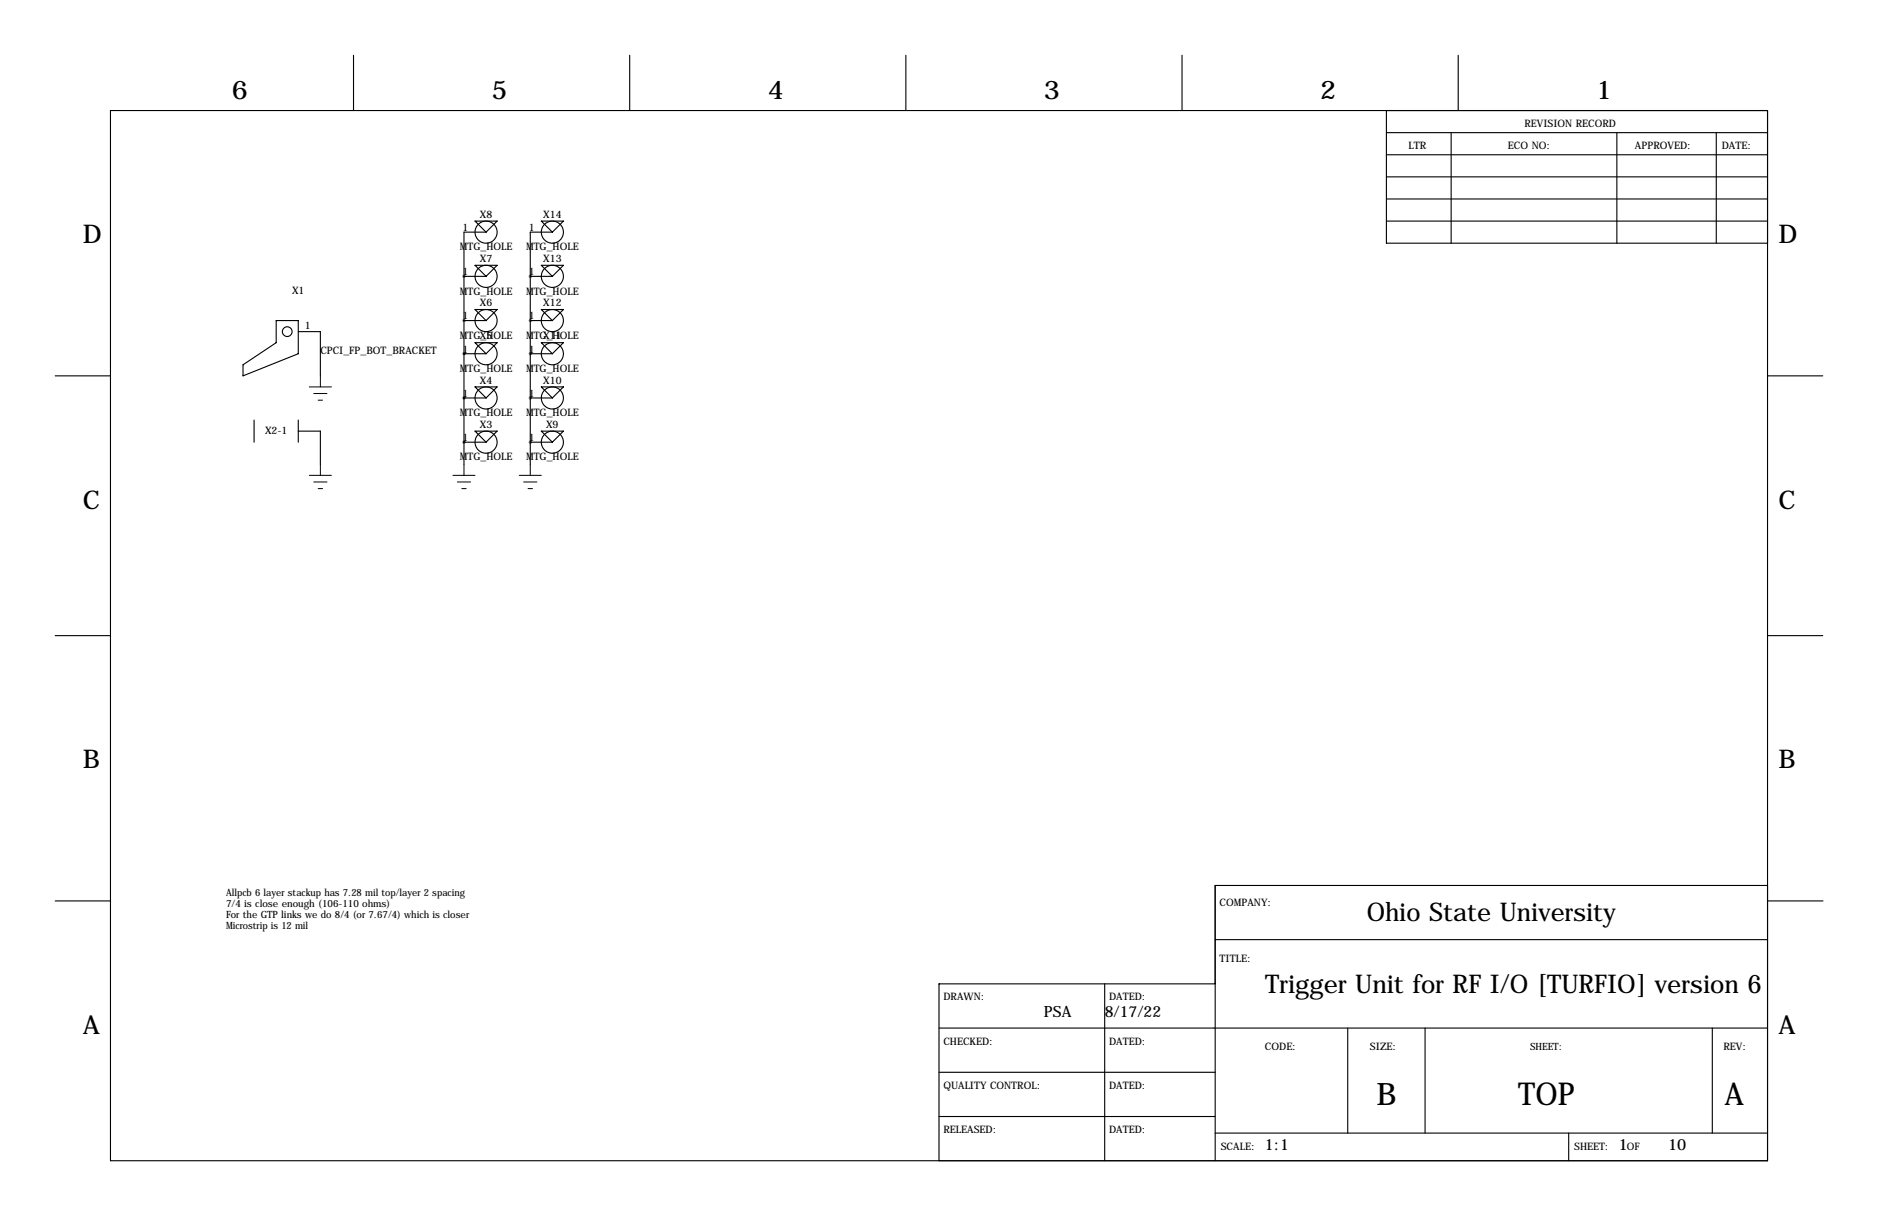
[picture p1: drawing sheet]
<svg xmlns="http://www.w3.org/2000/svg" width="432mm" height="279mm" viewBox="0 0 432 279" stroke-linecap="round" stroke-linejoin="round" font-family="sans-serif">
<g fill="none" stroke="#000" stroke-width=".25">
<path d="M81.3 12.7v12.7M144.8 12.7v12.7M208.3 12.7v12.7M271.8 12.7v12.7M335.3 12.7v12.7M25.4 25.4h381v241.3h-381zM318.8 30.5h87.6M318.8 35.6h87.6M318.8 25.4v30.5h87.6M333.7 30.5v25.4M371.8 30.5v25.4M394.6 30.5v25.4"/>
<path d="M109.2 50.8h5.1l-2.5 2.5zM111.8 53.3h-5.1v53.4M124.5 50.8h5l-2.5 2.5zM127 53.3h-5.1v53.4M318.8 45.7h87.6M318.8 50.8h87.6M318.8 40.6h87.6M63.5 73.7h5.1v7.6l-12.7 5.1v-2.6l7.6-5.1zM68.6 76.2h5.1v10.2M106.7 73.7h.1M106.7 63.5h.1M106.7 73.7h5.1"/>
<path d="M106.7 63.5h5.1M109.2 78.7h5.1l-2.5 2.6zM109.2 71.1h5.1l-2.5 2.6zM109.2 61h5.1l-2.5 2.5zM121.9 73.7h.1M121.9 63.5h.1M121.9 73.7h5.1M121.9 63.5h5.1M124.5 78.7h5l-2.5 2.6zM124.5 71.1h5l-2.5 2.6zM124.5 61h5l-2.5 2.5zM12.7 86.4h12.7"/>
<path d="M58.4 96.5v5.1M68.6 96.5v5.1M68.6 99.1h5.1v7.6M106.7 81.3h.1M106.7 91.4h.1M106.7 91.4h5.1M106.7 81.3h5.1M109.2 99.1h5.1l-2.5 2.5zM109.2 88.9h5.1l-2.5 2.5zM121.9 81.3h.1M121.9 91.4h.1M121.9 91.4h5.1"/>
<path d="M121.9 81.3h5.1M124.5 99.1h5l-2.5 2.5zM124.5 88.9h5l-2.5 2.5zM406.4 86.4h12.7M106.7 101.6h.1M106.7 101.6h5.1M121.9 101.6h.1M121.9 101.6h5.1M12.7 146h12.7M406.4 146h12.7M12.7 207h12.7M279.4 215.9h127"/>
<path d="M406.4 203.5h-127v63.2M406.5 207h12.7M215.9 236.2h190.5M254 226.1v40.6M279.4 226.1h-63.5v40.6M309.9 236.2v24.1M327.7 236.2v24.1M393.7 236.2v24.1M215.9 246.4h63.5M215.9 256.5h63.5M279.4 260.3h127M360.7 260.3v6.4"/>
<circle cx="111.8" cy="53.3" r="2.54"/>
<circle cx="127" cy="53.3" r="2.54"/>
<circle cx="66" cy="76.2" r="1.12"/>
<circle cx="111.8" cy="73.7" r="2.54"/>
<circle cx="111.8" cy="63.5" r="2.54"/>
<circle cx="127" cy="73.7" r="2.54"/>
<circle cx="127" cy="63.5" r="2.54"/>
<circle cx="111.8" cy="91.4" r="2.54"/>
<circle cx="111.8" cy="81.3" r="2.54"/>
<circle cx="127" cy="91.4" r="2.54"/>
<circle cx="127" cy="81.3" r="2.54"/>
<circle cx="111.8" cy="101.6" r="2.54"/>
<circle cx="127" cy="101.6" r="2.54"/>
</g>
<g fill="none" stroke="#000" stroke-width=".23">
<path d="M71.1 88.9h5.1M72.1 90.4h3.1M73.2 91.9h1M73.7 86.4v2.5M71.1 109.2h5.1M72.1 110.7h3.1M73.2 112.3h1M73.7 106.7v2.5M104.1 109.2h5.1M105.2 110.7h3M106.2 112.3h1M106.7 106.7v2.5"/>
<path d="M119.4 109.2h5.1M120.4 110.7h3M121.4 112.3h1M121.9 106.7v2.5"/>
</g>
<text font-size="7.3" x="349.1" y="254">TOP</text>
<g font-size="7.1">
<text x="316.5" y="254">B</text>
<text x="396.5" y="254">A</text>
</g>
<g font-size="5.9">
<text x="53.3" y="22.9">6</text>
<text x="113" y="22.9">5</text>
<text x="176.5" y="22.9">4</text>
<text x="240" y="22.9">3</text>
<text x="303.5" y="22.9">2</text>
<text x="367" y="22.9">1</text>
<text x="19" y="55.9">D</text>
<text x="408.9" y="55.9">D</text>
<text x="19" y="116.8">C</text>
<text x="408.9" y="116.8">C</text>
<text x="19" y="176.5">B</text>
<text x="408.9" y="176.5">B</text>
<text x="314.2" y="211.6">Ohio State University</text>
<text x="290.9" y="228.1">Trigger Unit for RF I/O [TURFIO] version 6</text>
<text x="19" y="237.5">A</text>
<text x="408.9" y="237.5">A</text>
</g>
<g font-size="3.6">
<text x="240" y="233.7">PSA</text>
<text x="254" y="233.7">8/17/22</text>
<text x="290.8" y="264.1">1:1</text>
<text x="372.1" y="264.1">1</text>
<text x="383.5" y="264.1">10</text>
</g>
<g font-size="2.4">
<text x="350.5" y="29.2">REVISION RECORD</text>
<text x="323.8" y="34.3">LTR</text>
<text x="346.7" y="34.3">ECO NO:</text>
<text x="375.9" y="34.3">APPROVED:</text>
<text x="395.9" y="34.3">DATE:</text>
<text x="106.4" y="53.1">1</text>
<text x="110.3" y="50">X8</text>
<text x="121.6" y="53.1">1</text>
<text x="124.9" y="50">X14</text>
<text x="105.7" y="57.5">MTG_HOLE</text>
<text x="121" y="57.5">MTG_HOLE</text>
<text x="106.4" y="63.2">1</text>
<text x="110.3" y="60.2">X7</text>
<text x="121.6" y="63.2">1</text>
<text x="124.9" y="60.2">X13</text>
<text x="67.2" y="67.6">X1</text>
<text x="105.7" y="67.7">MTG_HOLE</text>
<text x="110.3" y="70.4">X6</text>
<text x="121" y="67.7">MTG_HOLE</text>
<text x="124.9" y="70.4">X12</text>
<text x="70.1" y="75.7">1</text>
<text x="105.7" y="77.9">MTG_HOLE</text>
<text x="106.4" y="73.4">1</text>
<text x="110.3" y="78">X5</text>
<text x="121" y="77.9">MTG_HOLE</text>
<text x="121.6" y="73.4">1</text>
<text x="124.9" y="78">X11</text>
<text x="73.7" y="81.4">CPCI_FP_BOT_BRACKET</text>
<text x="106.4" y="81">1</text>
<text x="121.6" y="81">1</text>
<text x="105.7" y="85.5">MTG_HOLE</text>
<text x="110.3" y="88.1">X4</text>
<text x="121" y="85.5">MTG_HOLE</text>
<text x="124.9" y="88.1">X10</text>
<text x="105.7" y="95.6">MTG_HOLE</text>
<text x="106.4" y="91.2">1</text>
<text x="121" y="95.6">MTG_HOLE</text>
<text x="121.6" y="91.2">1</text>
<text x="60.9" y="99.8">X2-1</text>
<text x="106.4" y="101.3">1</text>
<text x="110.3" y="98.3">X3</text>
<text x="121.6" y="101.3">1</text>
<text x="125.6" y="98.3">X9</text>
<text x="105.7" y="105.8">MTG_HOLE</text>
<text x="121" y="105.8">MTG_HOLE</text>
<text x="280.4" y="208.3">COMPANY:</text>
<text x="280.4" y="221">TITLE:</text>
<text x="216.9" y="229.9">DRAWN:</text>
<text x="255" y="229.9">DATED:</text>
<text x="216.9" y="240">CHECKED:</text>
<text x="255" y="240">DATED:</text>
<text x="290.8" y="241.3">CODE:</text>
<text x="315" y="241.3">SIZE:</text>
<text x="396.2" y="241.3">REV:</text>
<text x="216.9" y="250.2">QUALITY CONTROL:</text>
<text x="255" y="250.2">DATED:</text>
<text x="216.9" y="260.3">RELEASED:</text>
<text x="255" y="260.3">DATED:</text>
<text x="280.7" y="264.2">SCALE:</text>
<text x="361.9" y="264.2">SHEET:</text>
<text x="374" y="264.2">OF</text>
</g>
<g font-size="2.3">
<text x="52" y="205.8">Allpcb 6 layer stackup has 7.28 mil top/layer 2 spacing</text>
<text x="52" y="208.4">7/4 is close enough (106-110 ohms)</text>
<text x="52" y="210.9">For the GTP links we do 8/4 (or 7.67/4) which is closer</text>
<text x="52" y="213.5">Microstrip is 12 mil</text>
<text x="351.8" y="241.3">SHEET:</text>
</g>
</svg>
